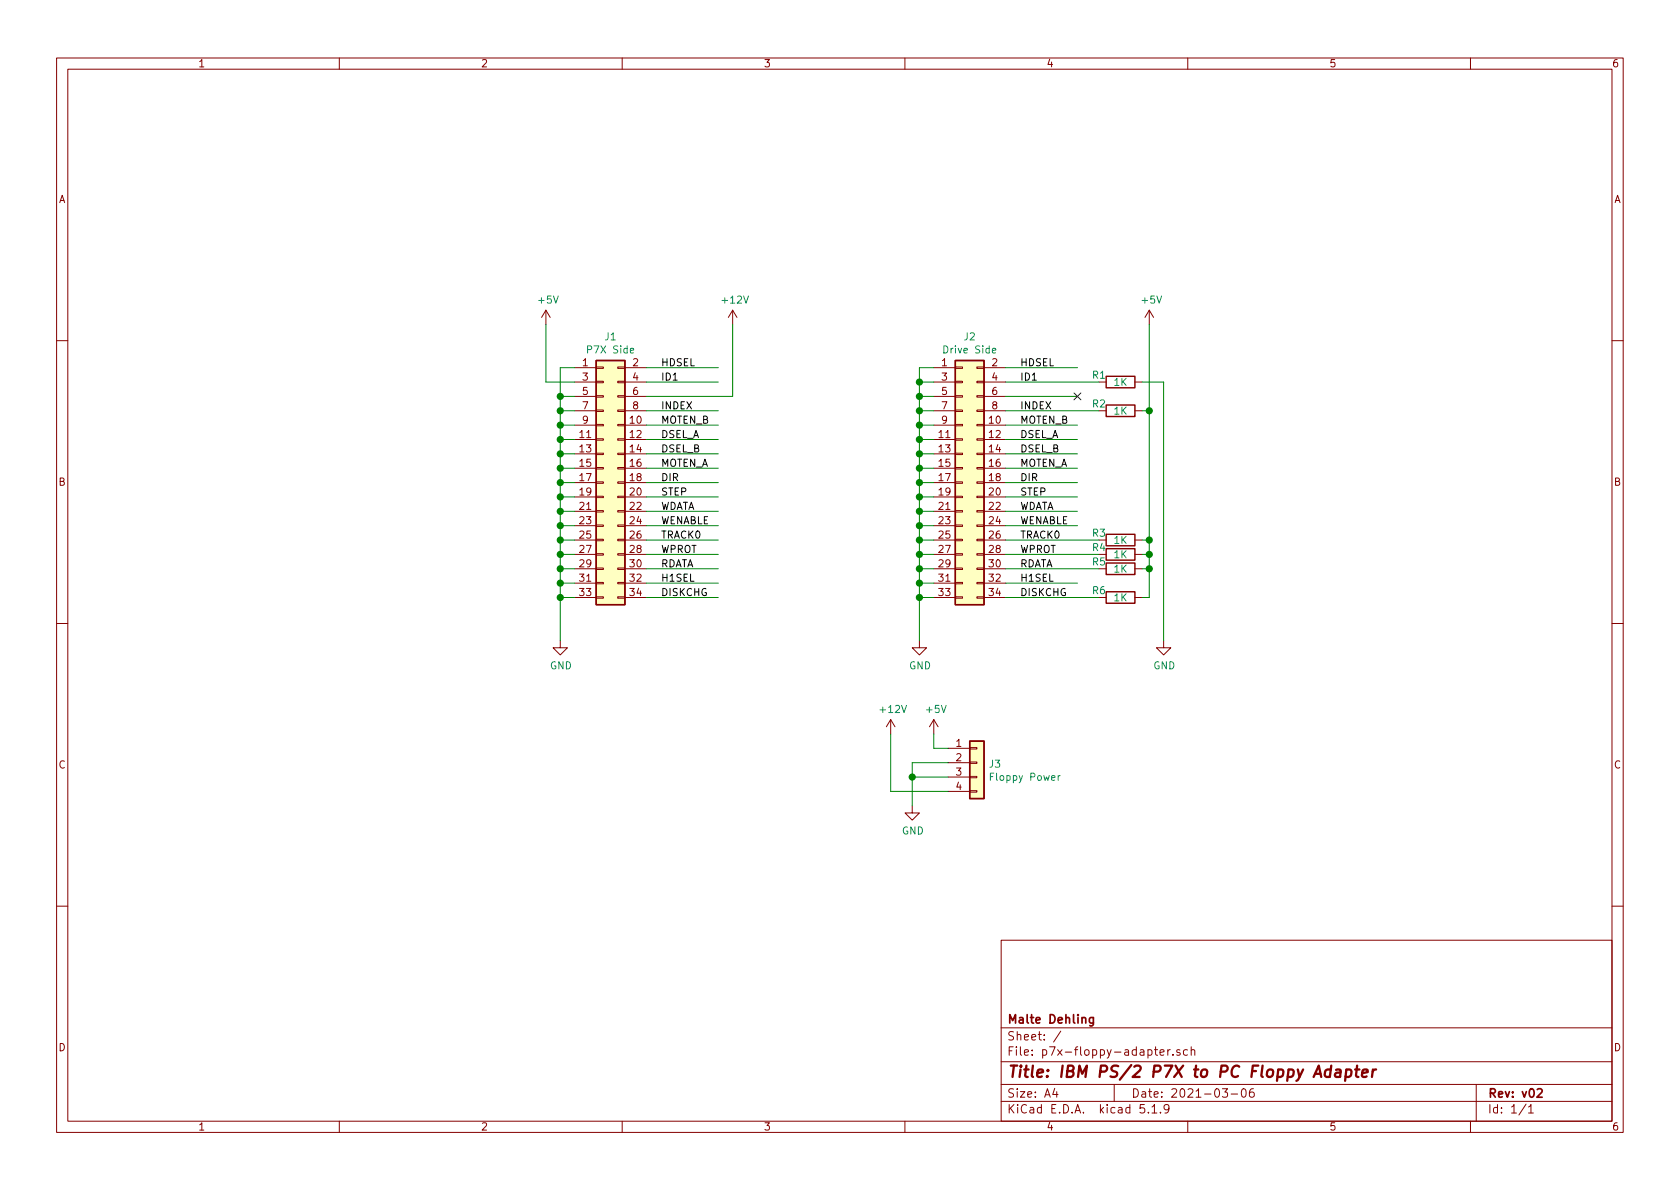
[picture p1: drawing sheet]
EESchema Schematic File Version 4
EELAYER 30 0
EELAYER END
$Descr A4 11693 8268
encoding utf-8
Sheet 1 1
Title "IBM PS/2 P7X to PC Floppy Adapter"
Date "2021-03-06"
Rev "v02"
Comp "Malte Dehling"
Comment1 ""
Comment2 ""
Comment3 ""
Comment4 ""
$EndDescr
$Comp
L Connector_Generic:Conn_02x17_Odd_Even J1
U 1 1
P 4200 3350
F 0 "J1" H 4250 4367 50  0000 C CNN
F 1 "P7X Side" H 4250 4276 50  0000 C CNN
F 2 "Connector_PinHeader_2.54mm:PinHeader_2x17_P2.54mm_Vertical" H 4200 3350 50  0001 C CNN
F 3 "~" H 4200 3350 50  0001 C CNN
	1    4200 3350
	1    0    0    -1  
$EndComp
$Comp
L Connector_Generic:Conn_02x17_Odd_Even J2
U 1 1
P 6700 3350
F 0 "J2" H 6750 4367 50  0000 C CNN
F 1 "Drive Side" H 6750 4276 50  0000 C CNN
F 2 "Connector_PinSocket_2.54mm:PinSocket_2x17_P2.54mm_Vertical" H 6700 3350 50  0001 C CNN
F 3 "~" H 6700 3350 50  0001 C CNN
	1    6700 3350
	1    0    0    -1  
$EndComp
Wire Wire Line
	4000 2550 3900 2550
Wire Wire Line
	3900 2550 3900 2750
Wire Wire Line
	4000 2750 3900 2750
Connection ~ 3900 2750
Wire Wire Line
	3900 2750 3900 2850
Wire Wire Line
	4000 2850 3900 2850
Connection ~ 3900 2850
Wire Wire Line
	3900 2850 3900 2950
Wire Wire Line
	4000 2950 3900 2950
Connection ~ 3900 2950
Wire Wire Line
	3900 2950 3900 3050
Wire Wire Line
	4000 3050 3900 3050
Connection ~ 3900 3050
Wire Wire Line
	3900 3050 3900 3150
Wire Wire Line
	4000 3150 3900 3150
Connection ~ 3900 3150
Wire Wire Line
	3900 3150 3900 3250
Wire Wire Line
	4000 3250 3900 3250
Connection ~ 3900 3250
Wire Wire Line
	3900 3250 3900 3350
Wire Wire Line
	4000 3350 3900 3350
Connection ~ 3900 3350
Wire Wire Line
	3900 3350 3900 3450
Wire Wire Line
	4000 3450 3900 3450
Connection ~ 3900 3450
Wire Wire Line
	3900 3450 3900 3550
Wire Wire Line
	4000 3550 3900 3550
Connection ~ 3900 3550
Wire Wire Line
	3900 3550 3900 3650
Wire Wire Line
	4000 3650 3900 3650
Connection ~ 3900 3650
Wire Wire Line
	3900 3650 3900 3750
Wire Wire Line
	4000 3750 3900 3750
Connection ~ 3900 3750
Wire Wire Line
	3900 3750 3900 3850
Wire Wire Line
	4000 3850 3900 3850
Connection ~ 3900 3850
Wire Wire Line
	3900 3850 3900 3950
Wire Wire Line
	4000 3950 3900 3950
Connection ~ 3900 3950
Wire Wire Line
	3900 3950 3900 4050
Wire Wire Line
	4000 4050 3900 4050
Connection ~ 3900 4050
Wire Wire Line
	3900 4050 3900 4150
Wire Wire Line
	4000 4150 3900 4150
Connection ~ 3900 4150
Wire Wire Line
	3900 4150 3900 4450
Wire Wire Line
	4000 2650 3800 2650
Wire Wire Line
	3800 2650 3800 2250
$Comp
L power:GND #PWR0101
U 1 1
P 3900 4450
F 0 "#PWR0101" H 3900 4200 50  0001 C CNN
F 1 "GND" H 3905 4277 50  0000 C CNN
F 2 "" H 3900 4450 50  0001 C CNN
F 3 "" H 3900 4450 50  0001 C CNN
	1    3900 4450
	1    0    0    -1  
$EndComp
$Comp
L power:+5V #PWR0102
U 1 1
P 3800 2250
F 0 "#PWR0102" H 3800 2100 50  0001 C CNN
F 1 "+5V" H 3815 2423 50  0000 C CNN
F 2 "" H 3800 2250 50  0001 C CNN
F 3 "" H 3800 2250 50  0001 C CNN
	1    3800 2250
	1    0    0    -1  
$EndComp
Wire Wire Line
	6500 2550 6400 2550
Wire Wire Line
	6400 2550 6400 2650
Wire Wire Line
	6500 2650 6400 2650
Connection ~ 6400 2650
Wire Wire Line
	6400 2650 6400 2750
Wire Wire Line
	6500 2750 6400 2750
Connection ~ 6400 2750
Wire Wire Line
	6400 2750 6400 2850
Wire Wire Line
	6500 2850 6400 2850
Connection ~ 6400 2850
Wire Wire Line
	6400 2850 6400 2950
Wire Wire Line
	6500 2950 6400 2950
Connection ~ 6400 2950
Wire Wire Line
	6400 2950 6400 3050
Wire Wire Line
	6500 3050 6400 3050
Connection ~ 6400 3050
Wire Wire Line
	6400 3050 6400 3150
Wire Wire Line
	6500 3150 6400 3150
Connection ~ 6400 3150
Wire Wire Line
	6400 3150 6400 3250
Wire Wire Line
	6500 3250 6400 3250
Connection ~ 6400 3250
Wire Wire Line
	6400 3250 6400 3350
Wire Wire Line
	6500 3350 6400 3350
Connection ~ 6400 3350
Wire Wire Line
	6400 3350 6400 3450
Wire Wire Line
	6500 3450 6400 3450
Connection ~ 6400 3450
Wire Wire Line
	6400 3450 6400 3550
Wire Wire Line
	6500 3550 6400 3550
Connection ~ 6400 3550
Wire Wire Line
	6400 3550 6400 3650
Wire Wire Line
	6500 3650 6400 3650
Connection ~ 6400 3650
Wire Wire Line
	6400 3650 6400 3750
Wire Wire Line
	6500 3750 6400 3750
Connection ~ 6400 3750
Wire Wire Line
	6400 3750 6400 3850
Wire Wire Line
	6500 3850 6400 3850
Connection ~ 6400 3850
Wire Wire Line
	6400 3850 6400 3950
Wire Wire Line
	6500 3950 6400 3950
Connection ~ 6400 3950
Wire Wire Line
	6400 3950 6400 4050
Wire Wire Line
	6500 4050 6400 4050
Connection ~ 6400 4050
Wire Wire Line
	6400 4050 6400 4150
Wire Wire Line
	6500 4150 6400 4150
Connection ~ 6400 4150
Wire Wire Line
	6400 4150 6400 4450
$Comp
L power:GND #PWR0103
U 1 1
P 6400 4450
F 0 "#PWR0103" H 6400 4200 50  0001 C CNN
F 1 "GND" H 6405 4277 50  0000 C CNN
F 2 "" H 6400 4450 50  0001 C CNN
F 3 "" H 6400 4450 50  0001 C CNN
	1    6400 4450
	1    0    0    -1  
$EndComp
Text Label 4600 2550 0    50   ~ 0
HDSEL
Wire Wire Line
	4500 2550 5000 2550
Wire Wire Line
	4500 2650 5000 2650
Wire Wire Line
	4500 2750 5100 2750
$Comp
L power:+12V #PWR0104
U 1 1
P 5100 2250
F 0 "#PWR0104" H 5100 2100 50  0001 C CNN
F 1 "+12V" H 5115 2423 50  0000 C CNN
F 2 "" H 5100 2250 50  0001 C CNN
F 3 "" H 5100 2250 50  0001 C CNN
	1    5100 2250
	1    0    0    -1  
$EndComp
Wire Wire Line
	5100 2250 5100 2750
Wire Wire Line
	4500 2850 5000 2850
Wire Wire Line
	4500 2950 5000 2950
Wire Wire Line
	4500 3050 5000 3050
Wire Wire Line
	4500 3150 5000 3150
Wire Wire Line
	4500 3250 5000 3250
Wire Wire Line
	4500 3350 5000 3350
Wire Wire Line
	4500 3450 5000 3450
Wire Wire Line
	4500 3550 5000 3550
Wire Wire Line
	4500 3650 5000 3650
Wire Wire Line
	4500 3750 5000 3750
Wire Wire Line
	4500 3850 5000 3850
Wire Wire Line
	4500 3950 5000 3950
Wire Wire Line
	4500 4050 5000 4050
Wire Wire Line
	4500 4150 5000 4150
Text Label 4600 2650 0    50   ~ 0
ID1
Text Label 4600 2850 0    50   ~ 0
INDEX
Text Label 4600 2950 0    50   ~ 0
MOTEN_B
Text Label 4600 3150 0    50   ~ 0
DSEL_B
Text Label 4600 3250 0    50   ~ 0
MOTEN_A
Text Label 4600 3350 0    50   ~ 0
DIR
Text Label 4600 3450 0    50   ~ 0
STEP
Text Label 4600 3550 0    50   ~ 0
WDATA
Text Label 4600 3650 0    50   ~ 0
WENABLE
Text Label 4600 3750 0    50   ~ 0
TRACK0
Text Label 4600 3850 0    50   ~ 0
WPROT
Text Label 4600 3950 0    50   ~ 0
RDATA
Text Label 4600 4050 0    50   ~ 0
H1SEL
Text Label 4600 4150 0    50   ~ 0
DISKCHG
Text Label 7100 2550 0    50   ~ 0
HDSEL
Wire Wire Line
	7000 2650 7650 2650
Wire Wire Line
	7000 2750 7500 2750
Wire Wire Line
	7000 2950 7500 2950
Wire Wire Line
	7000 3050 7500 3050
Wire Wire Line
	7000 3150 7500 3150
Wire Wire Line
	7000 3250 7500 3250
Wire Wire Line
	7000 3350 7500 3350
Wire Wire Line
	7000 3450 7500 3450
Wire Wire Line
	7000 3550 7500 3550
Wire Wire Line
	7000 3650 7500 3650
Wire Wire Line
	7000 4050 7500 4050
Text Label 7100 2650 0    50   ~ 0
ID1
Text Label 7100 2850 0    50   ~ 0
INDEX
Text Label 7100 2950 0    50   ~ 0
MOTEN_B
Text Label 7100 3050 0    50   ~ 0
DSEL_A
Text Label 7100 3150 0    50   ~ 0
DSEL_B
Text Label 7100 3250 0    50   ~ 0
MOTEN_A
Text Label 7100 3350 0    50   ~ 0
DIR
Text Label 7100 3450 0    50   ~ 0
STEP
Text Label 7100 3550 0    50   ~ 0
WDATA
Text Label 7100 3650 0    50   ~ 0
WENABLE
Text Label 7100 3750 0    50   ~ 0
TRACK0
Text Label 7100 3850 0    50   ~ 0
WPROT
Text Label 7100 3950 0    50   ~ 0
RDATA
Text Label 7100 4050 0    50   ~ 0
H1SEL
Text Label 7100 4150 0    50   ~ 0
DISKCHG
$Comp
L Device:R R2
U 1 1
P 7800 2850
F 0 "R2" V 7750 2700 50  0000 C CNN
F 1 "1K" V 7800 2850 50  0000 C CNN
F 2 "Resistor_THT:R_Axial_DIN0207_L6.3mm_D2.5mm_P2.54mm_Vertical" V 7730 2850 50  0001 C CNN
F 3 "~" H 7800 2850 50  0001 C CNN
	1    7800 2850
	0    1    1    0   
$EndComp
Wire Wire Line
	7000 4150 7650 4150
Wire Wire Line
	7000 3950 7650 3950
Wire Wire Line
	7000 3850 7650 3850
Wire Wire Line
	7000 3750 7650 3750
Wire Wire Line
	7950 4150 8000 4150
Wire Wire Line
	8000 4150 8000 3950
Wire Wire Line
	7950 3950 8000 3950
Connection ~ 8000 3950
Wire Wire Line
	8000 3950 8000 3850
Wire Wire Line
	7950 3850 8000 3850
Connection ~ 8000 3850
Wire Wire Line
	8000 3850 8000 3750
Wire Wire Line
	7950 3750 8000 3750
Connection ~ 8000 3750
Wire Wire Line
	8000 3750 8000 2850
Wire Wire Line
	7950 2850 8000 2850
Connection ~ 8000 2850
Wire Wire Line
	8000 2850 8000 2250
$Comp
L power:+5V #PWR0105
U 1 1
P 8000 2250
F 0 "#PWR0105" H 8000 2100 50  0001 C CNN
F 1 "+5V" H 8015 2423 50  0000 C CNN
F 2 "" H 8000 2250 50  0001 C CNN
F 3 "" H 8000 2250 50  0001 C CNN
	1    8000 2250
	1    0    0    -1  
$EndComp
Wire Wire Line
	7000 2850 7650 2850
$Comp
L Device:R R1
U 1 1
P 7800 2650
F 0 "R1" V 7750 2500 50  0000 C CNN
F 1 "1K" V 7800 2650 50  0000 C CNN
F 2 "Resistor_THT:R_Axial_DIN0207_L6.3mm_D2.5mm_P2.54mm_Vertical" V 7730 2650 50  0001 C CNN
F 3 "~" H 7800 2650 50  0001 C CNN
	1    7800 2650
	0    1    1    0   
$EndComp
Wire Wire Line
	7000 2550 7500 2550
Wire Wire Line
	7950 2650 8100 2650
$Comp
L power:GND #PWR0106
U 1 1
P 8100 4450
F 0 "#PWR0106" H 8100 4200 50  0001 C CNN
F 1 "GND" H 8105 4277 50  0000 C CNN
F 2 "" H 8100 4450 50  0001 C CNN
F 3 "" H 8100 4450 50  0001 C CNN
	1    8100 4450
	1    0    0    -1  
$EndComp
$Comp
L power:+5V #PWR0107
U 1 1
P 6500 5100
F 0 "#PWR0107" H 6500 4950 50  0001 C CNN
F 1 "+5V" H 6515 5273 50  0000 C CNN
F 2 "" H 6500 5100 50  0001 C CNN
F 3 "" H 6500 5100 50  0001 C CNN
	1    6500 5100
	1    0    0    -1  
$EndComp
Wire Wire Line
	6500 5100 6500 5200
Wire Wire Line
	6500 5200 6600 5200
Wire Wire Line
	6600 5300 6350 5300
Wire Wire Line
	6350 5300 6350 5400
Wire Wire Line
	6600 5400 6350 5400
Wire Wire Line
	6350 5400 6350 5600
Wire Wire Line
	6600 5500 6200 5500
Wire Wire Line
	6200 5500 6200 5100
$Comp
L power:+12V #PWR0108
U 1 1
P 6200 5100
F 0 "#PWR0108" H 6200 4950 50  0001 C CNN
F 1 "+12V" H 6215 5273 50  0000 C CNN
F 2 "" H 6200 5100 50  0001 C CNN
F 3 "" H 6200 5100 50  0001 C CNN
	1    6200 5100
	1    0    0    -1  
$EndComp
$Comp
L power:GND #PWR0109
U 1 1
P 6350 5600
F 0 "#PWR0109" H 6350 5350 50  0001 C CNN
F 1 "GND" H 6355 5427 50  0000 C CNN
F 2 "" H 6350 5600 50  0001 C CNN
F 3 "" H 6350 5600 50  0001 C CNN
	1    6350 5600
	1    0    0    -1  
$EndComp
Connection ~ 6350 5400
$Comp
L Connector_Generic:Conn_01x04 J3
U 1 1
P 6800 5300
F 0 "J3" H 6880 5292 50  0000 L CNN
F 1 "Floppy Power" H 6880 5201 50  0000 L CNN
F 2 "p7x-floppy-adapter:SolderWire-0.15sqmm_1x04_P2.54mm_D0.5mm_OD1.5mm_Relief" H 6800 5300 50  0001 C CNN
F 3 "~" H 6800 5300 50  0001 C CNN
	1    6800 5300
	1    0    0    -1  
$EndComp
NoConn ~ 7500 2750
Text Label 4600 3050 0    50   ~ 0
DSEL_A
Wire Wire Line
	8100 2650 8100 4450
$Comp
L Device:R R3
U 1 1
P 7800 3750
F 0 "R3" V 7750 3600 50  0000 C CNN
F 1 "1K" V 7800 3750 50  0000 C CNN
F 2 "Resistor_THT:R_Axial_DIN0207_L6.3mm_D2.5mm_P2.54mm_Vertical" V 7730 3750 50  0001 C CNN
F 3 "~" H 7800 3750 50  0001 C CNN
	1    7800 3750
	0    1    1    0   
$EndComp
$Comp
L Device:R R4
U 1 1
P 7800 3850
F 0 "R4" V 7750 3700 50  0000 C CNN
F 1 "1K" V 7800 3850 50  0000 C CNN
F 2 "Resistor_THT:R_Axial_DIN0207_L6.3mm_D2.5mm_P2.54mm_Vertical" V 7730 3850 50  0001 C CNN
F 3 "~" H 7800 3850 50  0001 C CNN
	1    7800 3850
	0    1    1    0   
$EndComp
$Comp
L Device:R R5
U 1 1
P 7800 3950
F 0 "R5" V 7750 3800 50  0000 C CNN
F 1 "1K" V 7800 3950 50  0000 C CNN
F 2 "Resistor_THT:R_Axial_DIN0207_L6.3mm_D2.5mm_P2.54mm_Vertical" V 7730 3950 50  0001 C CNN
F 3 "~" H 7800 3950 50  0001 C CNN
	1    7800 3950
	0    1    1    0   
$EndComp
$Comp
L Device:R R6
U 1 1
P 7800 4150
F 0 "R6" V 7750 4000 50  0000 C CNN
F 1 "1K" V 7800 4150 50  0000 C CNN
F 2 "Resistor_THT:R_Axial_DIN0207_L6.3mm_D2.5mm_P2.54mm_Vertical" V 7730 4150 50  0001 C CNN
F 3 "~" H 7800 4150 50  0001 C CNN
	1    7800 4150
	0    1    1    0   
$EndComp
$EndSCHEMATC
